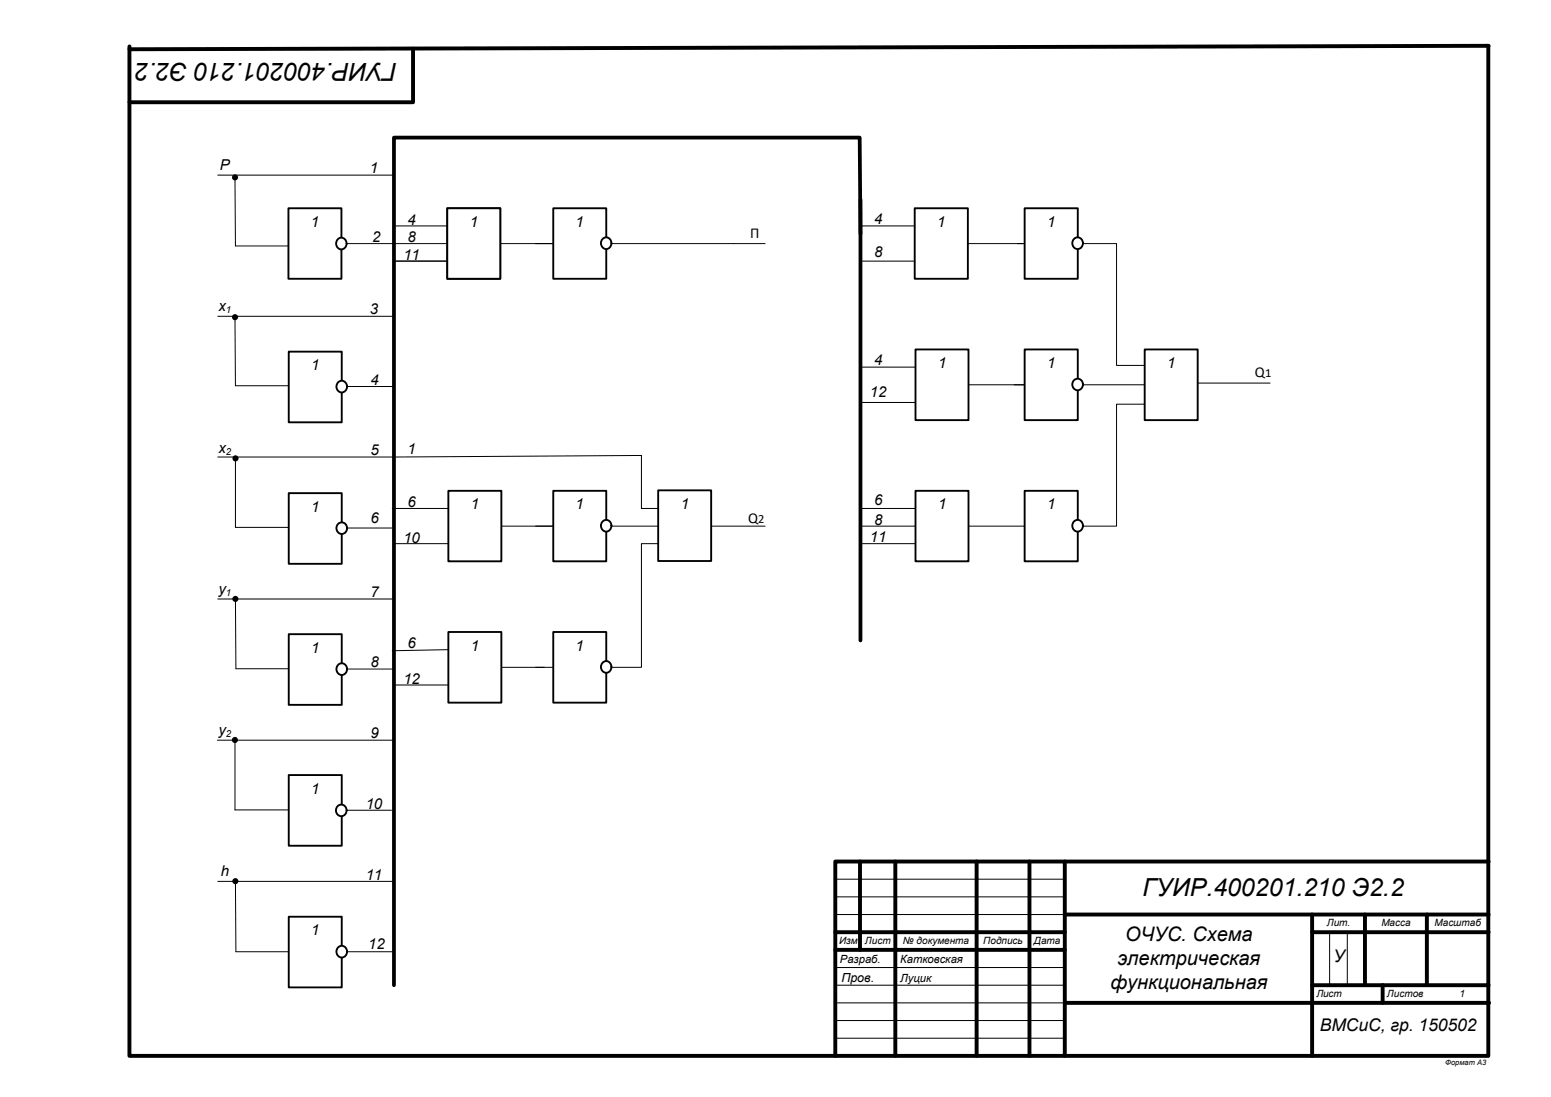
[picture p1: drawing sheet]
<svg xmlns="http://www.w3.org/2000/svg" width="420mm" height="297mm" viewBox="0 0 420 297" stroke-linecap="round" stroke-linejoin="round" font-family="sans-serif">
<g fill="none" stroke="#000" stroke-width=".27">
<path d="M106.7 66h14.6M135.5 66h63.1M275.5 66h26.8v32.9h7.7M59 85.6h47.7M63.6 85.9l.2 18.5h14.3M92.5 104.6h14M274.6 104.2h35.4M310 109.4h-7.7v33.1h-24.8M226.2 238h62.1M226.2 242.8h62.1M226.2 247.6h62.1M360 252.4v14.3"/>
<path d="M364.8 252.4v14.3M226.2 262h62.1M226.2 266.7h62.1M226.2 271.5h62.3M226.2 276.3h62.1M226.2 281.1h62.1"/>
</g>
<g fill="none" stroke="#000" stroke-width="1.1">
<path d="M35.1 12.6v273.3h367.9v-273.3M111.8 13.2v14.5M403.1 12.4l-368 .9M35.1 27.7h76.4M232.9 233.3v23.9M242.4 233.3v52.6M264.5 233.3v52.6M278.8 233.3v52.6M288.3 233.3v52.6M403.1 233.3h-176.9v52.6M226.2 252.4h62.1M226.2 257.2h62.1"/>
<path d="M288.3 247.6h114.8M355.3 247.6v38.3M355.3 252.4h47.8M369.6 247.6v19.1M386.4 247.6v19.1M288.5 271.5h114.7M355.3 266.7h47.8M374.4 266.7v4.8"/>
</g>
<circle cx="63.6" cy="85.9" r=".83" fill="#000"/>
<path d="M78.2 95.2h14.3v19.1h-14.3z" fill="#fff"/>
<path d="M78.2 95.2h14.3v19.1h-14.3z" fill="none" stroke="#000" stroke-width=".51"/>
<path d="M91.7 103.4a1.5 1.5 0 0 1 2.3 1.3 1.5 1.5 0 0 1-2.3 1.2 1.69 1.69 0 0 1 0-2.5z" fill-rule="evenodd" fill="#fff"/>
<path d="M91.7 103.4a1.5 1.5 0 0 1 2.3 1.3 1.5 1.5 0 0 1-2.3 1.2 1.69 1.69 0 0 1 0-2.5z" fill="none" stroke="#000" stroke-width=".51"/>
<path d="M59 123.7h47.6M63.8 124.1v18.7h14.3M92.5 143h14.1" fill="none" stroke="#000" stroke-width=".27"/>
<circle cx="63.8" cy="124.1" r=".83" fill="#000"/>
<path d="M78.2 133.5h14.3v19.2h-14.3z" fill="#fff"/>
<path d="M78.2 133.5h14.3v19.2h-14.3z" fill="none" stroke="#000" stroke-width=".51"/>
<path d="M91.7 141.7a1.48 1.48 0 0 1 2 .4 1.48 1.48 0 0 1-.3 2 1.48 1.48 0 0 1-2-.2 1.69 1.69 0 0 1 .3-2.2z" fill-rule="evenodd" fill="#fff"/>
<path d="M91.7 141.7a1.48 1.48 0 0 1 2 .4 1.48 1.48 0 0 1-.3 2 1.48 1.48 0 0 1-2-.2 1.69 1.69 0 0 1 .3-2.2z" fill="none" stroke="#000" stroke-width=".51"/>
<path d="M59 162.2h47.2M63.8 162.1l.1 19h14.3M92.5 181.1h14.1" fill="none" stroke="#000" stroke-width=".27"/>
<circle cx="63.7" cy="162.2" r=".83" fill="#000"/>
<path d="M78.2 171.7h14.3v19.1h-14.3z" fill="#fff"/>
<path d="M78.2 171.7h14.3v19.1h-14.3z" fill="none" stroke="#000" stroke-width=".51"/>
<path d="M91.7 179.9a1.5 1.5 0 0 1 2.3 1.3 1.5 1.5 0 0 1-2.3 1.2 1.69 1.69 0 0 1 0-2.5z" fill-rule="evenodd" fill="#fff"/>
<path d="M91.7 179.9a1.5 1.5 0 0 1 2.3 1.3 1.5 1.5 0 0 1-2.3 1.2 1.69 1.69 0 0 1 0-2.5z" fill="none" stroke="#000" stroke-width=".51"/>
<path d="M58.8 200.4h47.9M63.6 200.4v18.9h14.3M92.5 219.4h13.5" fill="none" stroke="#000" stroke-width=".27"/>
<circle cx="63.6" cy="200.3" r=".82" fill="#000"/>
<path d="M78.2 209.8h14.3v19.2h-14.3z" fill="#fff"/>
<path d="M78.2 209.8h14.3v19.2h-14.3z" fill="none" stroke="#000" stroke-width=".51"/>
<path d="M91.6 218.1a1.48 1.48 0 0 1 2 .4 1.48 1.48 0 0 1-.3 2 1.48 1.48 0 0 1-2.1-.2 1.69 1.69 0 0 1 .4-2.2z" fill-rule="evenodd" fill="#fff"/>
<path d="M91.6 218.1a1.48 1.48 0 0 1 2 .4 1.48 1.48 0 0 1-.3 2 1.48 1.48 0 0 1-2.1-.2 1.69 1.69 0 0 1 .4-2.2z" fill="none" stroke="#000" stroke-width=".51"/>
<path d="M59 238.6h47.6M63.8 238.6l.1 19.1h14.3M92.5 257.7h13.8" fill="none" stroke="#000" stroke-width=".27"/>
<circle cx="63.7" cy="238.6" r=".82" fill="#000"/>
<path d="M78.2 248.2h14.3v19.1h-14.3z" fill="#fff"/>
<path d="M78.2 248.2h14.3v19.1h-14.3z" fill="none" stroke="#000" stroke-width=".51"/>
<path d="M91.7 256.4a1.5 1.5 0 0 1 2.3 1.3 1.5 1.5 0 0 1-2.3 1.2 1.69 1.69 0 0 1 0-2.5z" fill-rule="evenodd" fill="#fff"/>
<path d="M91.7 256.4a1.5 1.5 0 0 1 2.3 1.3 1.5 1.5 0 0 1-2.3 1.2 1.69 1.69 0 0 1 0-2.5z" fill="none" stroke="#000" stroke-width=".51"/>
<path d="M233 54.1v119.3M233 63.3l-.2-26h-126.1v229.4" fill="none" stroke="#000" stroke-width="1"/>
<path d="M59 47.4h47.7M63.6 48l.2 18.6h14.3M92.7 66h14" fill="none" stroke="#000" stroke-width=".27"/>
<circle cx="63.6" cy="48" r=".83" fill="#000"/>
<path d="M78.1 56.4h14.4v19.1h-14.4z" fill="#fff"/>
<path d="M78.1 56.4h14.4v19.1h-14.4z" fill="none" stroke="#000" stroke-width=".51"/>
<path d="M91.6 64.7a1.49 1.49 0 0 1 2.3 1.2 1.49 1.49 0 0 1-2.3 1.3 1.71 1.71 0 0 1 0-2.5z" fill-rule="evenodd" fill="#fff"/>
<path d="M91.6 64.7a1.49 1.49 0 0 1 2.3 1.2 1.49 1.49 0 0 1-2.3 1.3 1.71 1.71 0 0 1 0-2.5z" fill="none" stroke="#000" stroke-width=".51"/>
<path d="M121.1 56.4h14.4v19.1h-14.4z" fill="#fff"/>
<path d="M121.1 56.4h14.4v19.1h-14.4z" fill="none" stroke="#000" stroke-width=".51"/>
<path d="M106.7 61.2h14.4M106.7 70.7h14.4" fill="none" stroke="#000" stroke-width=".27"/>
<path d="M121.1 56.4h14.4v19.1h-14.4z" fill="#fff"/>
<path d="M121.1 56.4h14.4v19.1h-14.4z" fill="none" stroke="#000" stroke-width=".51"/>
<path d="M106.7 70.7h14.4" fill="none" stroke="#000" stroke-width=".27"/>
<path d="M247.7 56.4h14.4v19.1h-14.4z" fill="#fff"/>
<path d="M247.7 56.4h14.4v19.1h-14.4z" fill="none" stroke="#000" stroke-width=".51"/>
<path d="M233 61.2h14.7M233.3 70.7h14.4" fill="none" stroke="#000" stroke-width=".27"/>
<path d="M247.9 94.6h14.4v19.1h-14.4z" fill="#fff"/>
<path d="M247.9 94.6h14.4v19.1h-14.4z" fill="none" stroke="#000" stroke-width=".51"/>
<path d="M233 99.4h14.9M233.5 109h14.4" fill="none" stroke="#000" stroke-width=".27"/>
<path d="M247.9 132.9h14.4v19.1h-14.4z" fill="#fff"/>
<path d="M247.9 132.9h14.4v19.1h-14.4z" fill="none" stroke="#000" stroke-width=".51"/>
<path d="M233 137.7h14.9M233.5 147.2h14.4" fill="none" stroke="#000" stroke-width=".27"/>
<path d="M121.4 132.9h14.4v19.1h-14.4z" fill="#fff"/>
<path d="M121.4 132.9h14.4v19.1h-14.4z" fill="none" stroke="#000" stroke-width=".51"/>
<path d="M106.2 137.7h15.2M107 147.2h14.4" fill="none" stroke="#000" stroke-width=".27"/>
<path d="M121.4 171.1h14.4v19.1h-14.4z" fill="#fff"/>
<path d="M121.4 171.1h14.4v19.1h-14.4z" fill="none" stroke="#000" stroke-width=".51"/>
<path d="M121.4 175.9l-15.2 .3M107 185.5h14.4" fill="none" stroke="#000" stroke-width=".27"/>
<path d="M149.8 56.4h14.4v19.1h-14.4z" fill="#fff"/>
<path d="M149.8 56.4h14.4v19.1h-14.4z" fill="none" stroke="#000" stroke-width=".51"/>
<path d="M163.3 64.6a1.49 1.49 0 0 1 2.3 1.2 1.49 1.49 0 0 1-2.3 1.3 1.69 1.69 0 0 1 0-2.5z" fill-rule="evenodd" fill="#fff"/>
<path d="M163.3 64.6a1.49 1.49 0 0 1 2.3 1.2 1.49 1.49 0 0 1-2.3 1.3 1.69 1.69 0 0 1 0-2.5z" fill="none" stroke="#000" stroke-width=".51"/>
<path d="M145 142.5h33.5" fill="none" stroke="#000" stroke-width=".27"/>
<path d="M149.8 132.9h14.4v19.1h-14.4z" fill="#fff"/>
<path d="M149.8 132.9h14.4v19.1h-14.4z" fill="none" stroke="#000" stroke-width=".51"/>
<path d="M163.3 141.1a1.49 1.49 0 0 1 2.3 1.2 1.49 1.49 0 0 1-2.3 1.3 1.69 1.69 0 0 1 0-2.5z" fill-rule="evenodd" fill="#fff"/>
<path d="M163.3 141.1a1.49 1.49 0 0 1 2.3 1.2 1.49 1.49 0 0 1-2.3 1.3 1.69 1.69 0 0 1 0-2.5z" fill="none" stroke="#000" stroke-width=".51"/>
<path d="M178.2 147.2h-4.5v33.5h-28.7" fill="none" stroke="#000" stroke-width=".27"/>
<path d="M149.8 171.1h14.4v19.1h-14.4z" fill="#fff"/>
<path d="M149.8 171.1h14.4v19.1h-14.4z" fill="none" stroke="#000" stroke-width=".51"/>
<path d="M163.3 179.3a1.49 1.49 0 0 1 2.3 1.3 1.49 1.49 0 0 1-2.3 1.3 1.69 1.69 0 0 1 0-2.6z" fill-rule="evenodd" fill="#fff"/>
<path d="M163.3 179.3a1.49 1.49 0 0 1 2.3 1.3 1.49 1.49 0 0 1-2.3 1.3 1.69 1.69 0 0 1 0-2.6z" fill="none" stroke="#000" stroke-width=".51"/>
<path d="M135.8 142.5h14M135.8 180.7h11.6" fill="none" stroke="#000" stroke-width=".27"/>
<path d="M178.2 132.8h14.4v19.1h-14.4z" fill="#fff"/>
<path d="M178.2 132.8h14.4v19.1h-14.4z" fill="none" stroke="#000" stroke-width=".51"/>
<path d="M198.6 66h8.6M106.6 123.7l67.1-.4v14.4h4.5M192.6 142.5h14.6" fill="none" stroke="#000" stroke-width=".27"/>
<path d="M277.5 94.6h14.3v19.1h-14.3z" fill="#fff"/>
<path d="M277.5 94.6h14.3v19.1h-14.3z" fill="none" stroke="#000" stroke-width=".51"/>
<path d="M290.9 102.8a1.48 1.48 0 0 1 2.1 .4 1.48 1.48 0 0 1-.3 2 1.48 1.48 0 0 1-2.1-.2 1.67 1.67 0 0 1 .3-2.2z" fill-rule="evenodd" fill="#fff"/>
<path d="M290.9 102.8a1.48 1.48 0 0 1 2.1 .4 1.48 1.48 0 0 1-.3 2 1.48 1.48 0 0 1-2.1-.2 1.67 1.67 0 0 1 .3-2.2z" fill="none" stroke="#000" stroke-width=".51"/>
<path d="M277.5 132.9h14.3v19.1h-14.3z" fill="#fff"/>
<path d="M277.5 132.9h14.3v19.1h-14.3z" fill="none" stroke="#000" stroke-width=".51"/>
<path d="M290.9 141.1a1.5 1.5 0 0 1 2.3 1.2 1.5 1.5 0 0 1-2.3 1.3 1.69 1.69 0 0 1 0-2.5z" fill-rule="evenodd" fill="#fff"/>
<path d="M290.9 141.1a1.5 1.5 0 0 1 2.3 1.2 1.5 1.5 0 0 1-2.3 1.3 1.69 1.69 0 0 1 0-2.5z" fill="none" stroke="#000" stroke-width=".51"/>
<path d="M277.5 56.4h14.3v19.1h-14.3z" fill="#fff"/>
<path d="M277.5 56.4h14.3v19.1h-14.3z" fill="none" stroke="#000" stroke-width=".51"/>
<path d="M290.9 64.6a1.5 1.5 0 0 1 2.3 1.2 1.5 1.5 0 0 1-2.3 1.3 1.69 1.69 0 0 1 0-2.5z" fill-rule="evenodd" fill="#fff"/>
<path d="M290.9 64.6a1.5 1.5 0 0 1 2.3 1.2 1.5 1.5 0 0 1-2.3 1.3 1.69 1.69 0 0 1 0-2.5z" fill="none" stroke="#000" stroke-width=".51"/>
<path d="M310 94.6h14.3v19.1h-14.3z" fill="#fff"/>
<path d="M310 94.6h14.3v19.1h-14.3z" fill="none" stroke="#000" stroke-width=".51"/>
<path d="M262.1 66h15.4M262.3 104.2h15.2M324.3 103.7h19.6M233 142.5h14.9M262.3 142.5h15.2" fill="none" stroke="#000" stroke-width=".27"/>
<g font-size="6.7">
<text x="107.5" y="17.1" transform="rotate(-180 107.5 17.1)">ГУИР.400201.210 Э2.2</text>
<text x="309.4" y="242.5">ГУИР.400201.210 Э2.2</text>
</g>
<g font-size="5.4">
<text x="304.7" y="254.7">ОЧУС. Схема</text>
<text x="302.6" y="261.2">электрическая</text>
<text x="300.7" y="267.7">функциональная</text>
</g>
<g font-size="4.7">
<text x="361.1" y="260.5">У</text>
<text x="357.4" y="279.1">ВМСиС, гр. 150502</text>
</g>
<g font-size="4.1">
<text x="59.6" y="45.9">P</text>
<text x="100.1" y="46.7">1</text>
<text x="84.2" y="61.4">1</text>
<text x="100.8" y="65.6">2</text>
<text x="110.4" y="60.8">4</text>
<text x="110.4" y="65.6">8</text>
<text x="127.2" y="61.4">1</text>
<text x="155.9" y="61.4">1</text>
<text x="203.1" y="64.4">П</text>
<text x="236.7" y="60.6">4</text>
<text x="253.8" y="61.4">1</text>
<text x="283.5" y="61.4">1</text>
<text x="109.2" y="70.4">11</text>
<text x="236.7" y="69.7">8</text>
<text x="59.1" y="84.2">x</text>
<text x="100.1" y="85">3</text>
<text x="84.2" y="100.2">1</text>
<text x="236.7" y="98.7">4</text>
<text x="254" y="99.7">1</text>
<text x="283.5" y="99.7">1</text>
<text x="316.1" y="99.7">1</text>
<text x="100.3" y="104.3">4</text>
<text x="235.5" y="107.4">12</text>
<text x="339.8" y="102.1">Q</text>
<text x="59.1" y="122.6">x</text>
<text x="100.3" y="123.3">5</text>
<text x="110.4" y="123">1</text>
<text x="110.4" y="137.3">6</text>
<text x="127.5" y="137.9">1</text>
<text x="155.9" y="137.9">1</text>
<text x="184.3" y="137.8">1</text>
<text x="236.7" y="136.9">6</text>
<text x="254" y="137.9">1</text>
<text x="283.5" y="137.9">1</text>
<text x="84.3" y="138.6">1</text>
<text x="100.3" y="141.7">6</text>
<text x="202.6" y="141.5">Q</text>
<text x="236.7" y="142.1">8</text>
<text x="109.2" y="146.9">10</text>
<text x="235.5" y="146.6">11</text>
<text x="59.1" y="160.7">y</text>
<text x="100.3" y="161.7">7</text>
<text x="84.3" y="176.7">1</text>
<text x="110.4" y="175.6">6</text>
<text x="127.5" y="176.1">1</text>
<text x="155.9" y="176.1">1</text>
<text x="100.3" y="180.6">8</text>
<text x="109.2" y="185.1">12</text>
<text x="59.1" y="198.9">y</text>
<text x="100.3" y="199.9">9</text>
<text x="84.3" y="214.8">1</text>
<text x="99" y="218.9">10</text>
<text x="59.8" y="237.1">h</text>
<text x="99" y="238.3">11</text>
<text x="84.3" y="253.2">1</text>
<text x="99.7" y="256.8">12</text>
</g>
<g font-size="3.4">
<text x="342.6" y="102.1">1</text>
<text x="205.3" y="141.5">2</text>
<text x="227.8" y="265.8">Пров.</text>
</g>
<g font-size="3">
<text x="227.4" y="260.7">Разраб.</text>
<text x="243.8" y="260.9">Катковская</text>
<text x="243.8" y="265.8">Луцик</text>
</g>
<g font-size="2.7">
<text x="359.3" y="250.8">Лит.</text>
<text x="374" y="250.8">Масса</text>
<text x="388.5" y="250.8">Масштаб</text>
<text x="227.2" y="255.6">Изм</text>
<text x="234.2" y="255.6">Лист</text>
<text x="244.5" y="255.6">№ документа</text>
<text x="266.3" y="255.6">Подпись</text>
<text x="280" y="255.6">Дата</text>
<text x="356.4" y="270">Лист</text>
<text x="375.6" y="270">Листов</text>
<text x="395.2" y="270">1</text>
</g>
<g font-size="2.6">
<text x="61.2" y="84.8">1</text>
<text x="61.2" y="123.1">2</text>
<text x="61.2" y="161.2">1</text>
<text x="61.2" y="199.5">2</text>
</g>
<text font-size="2" x="391.3" y="288.3">Формат А3</text>
</svg>
